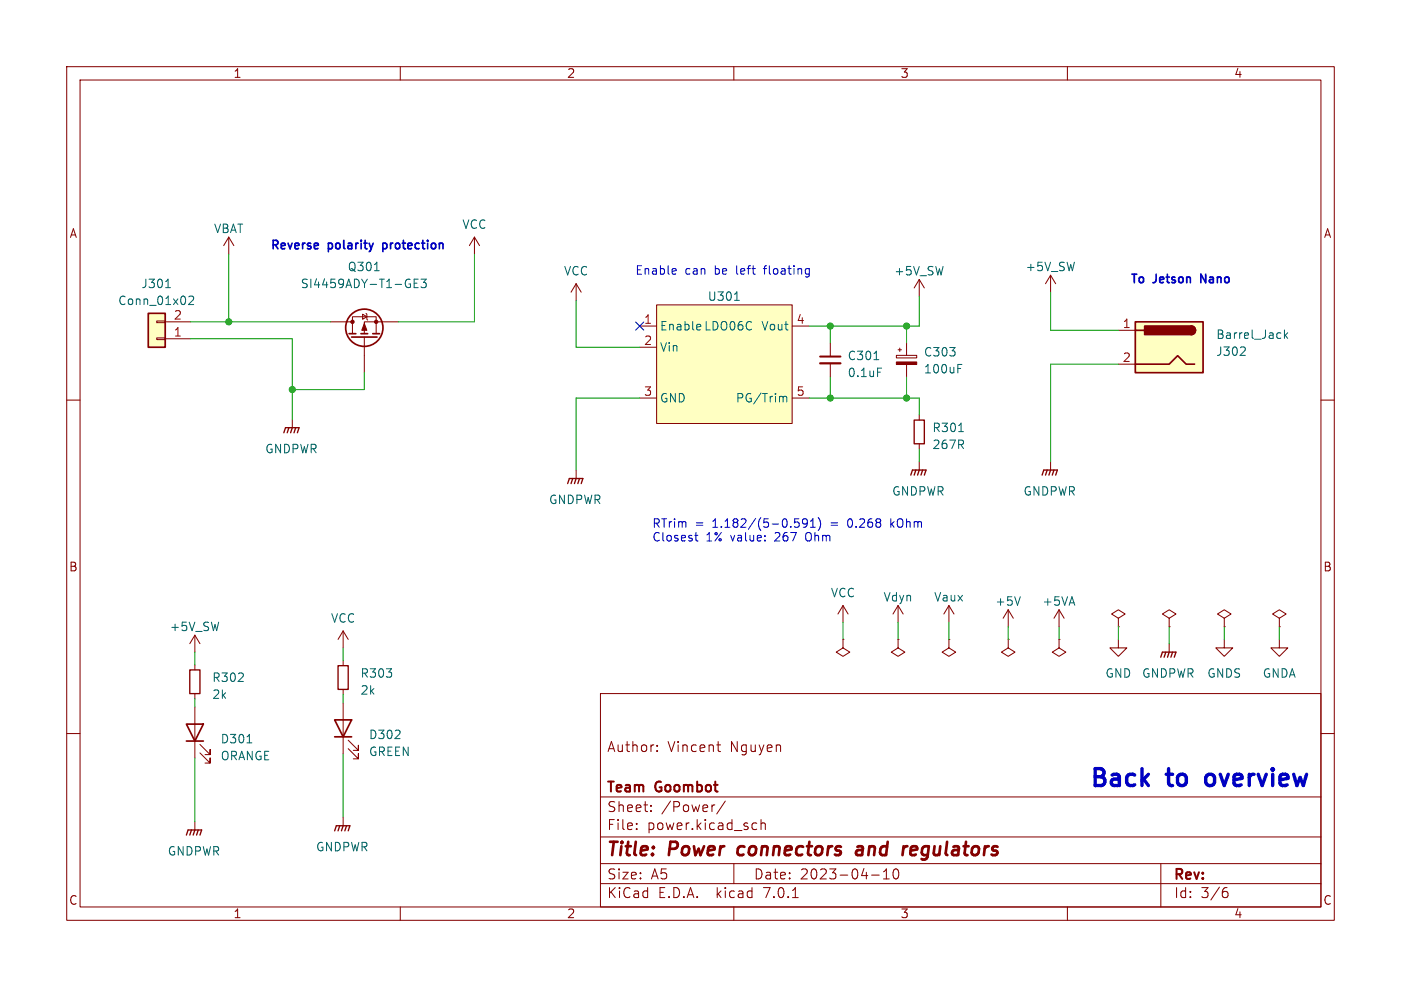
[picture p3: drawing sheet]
<svg xmlns="http://www.w3.org/2000/svg" width="210mm" height="148mm" viewBox="0 0 210 148" stroke-linecap="round" stroke-linejoin="round" font-family="sans-serif">
<g fill="none" stroke="#840000" stroke-width=".15">
<path d="M10 10h190v128h-190zM12 12h186v124h-186zM60 10v2M110 10v2M160 10v2M34.3 35.6l-.8 1.2M34.3 35.6v2.5M34.3 35.6l.8 1.2M71.1 35.6l-.7 1.2M71.1 35.6v2.5M71.1 35.6l.8 1.2M10 60h2"/>
<path d="M23.5 48.1h1.3v.3h-1.3zM23.5 50.7h1.3v.2h-1.3zM24.8 48.3h3.8M24.8 50.8h3.8M49.5 48.3h3.3M52.8 50v-2.5h3.6v2.5M54.4 47.1l.6 .4-.6 .4zM54.6 50.5v5.4M54.9 47l.1 .1v.8l.1 .1M59.7 48.3h-5.1v1.7M86.4 42.5v2.6M86.4 42.5l-.8 1.3"/>
<path d="M86.4 42.5l.7 1.3M95.9 48.9h2.5M95.9 52.1h2.5M95.9 59.7h2.5M98.4 45.7h20.3v17.8h-20.3zM118.7 48.9h2.6M118.7 59.7h2.6M124.5 51.4v2.1M124.5 54.5v2M134.4 53.3h3v.4h-3zM134.6 52.5h.5M134.9 52.2v.5"/>
<path d="M135.9 51.4v1.9M135.9 54.7v1.8M137.8 41.9v2.6M137.8 41.9l-.8 1.3M137.8 41.9l.8 1.3M157.5 41.3v2.5M157.5 41.3l-.8 1.2M157.5 41.3l.7 1.2M167.6 49.5h2.6M167.6 54.6h2.6M198 60h2M43.8 62.9v1.2"/>
<path d="M86.4 70.5v1.3M137.8 62.2v.8M137.8 66.5v.8M137.8 69.2v1.3M157.5 69.2v1.3M29.2 95.3v2.5M29.2 99.7v.8M29.2 95.3l-.8 1.2M29.2 95.3l.8 1.2M51.4 94.6l-.7 1.3M51.4 94.6v2.6M51.4 99.1v.7"/>
<path d="M51.4 94.6l.8 1.3M126.4 95.9v1.3l1 .6-1 .6-1.1-.6 1.1-.6M126.4 95.9h.1M126.4 90.8l-.8 1.3M126.4 90.8v2.5M126.4 90.8l.7 1.3M134.6 95.9v1.3l1 .6-1 .6-1-.6 1-.6M134.6 95.9h.1M134.6 90.8l-.7 1.3M134.6 90.8v2.5M134.6 90.8l.8 1.3M142.2 95.9v1.3l1.1 .6-1.1 .6-1-.6 1-.6"/>
<path d="M142.2 95.9h.1M142.2 90.8l-.7 1.3M142.2 90.8v2.5M142.2 90.8l.8 1.3M151.1 95.9v1.3l1 .6-1 .6-1-.6 1-.6M151.1 95.9h.1M151.1 91.4l-.7 1.3M151.1 91.4v2.6M151.1 91.4l.8 1.3M158.7 95.9v1.3l1.1 .6-1.1 .6-1-.6 1-.6M158.7 95.9h.1M158.7 91.4l-.7 1.3"/>
<path d="M158.7 91.4v2.6M158.7 91.4l.8 1.3M167.6 92.7l1.1-.6-1.1-.7-1 .7 1 .6v1.3M167.6 94h.1M167.6 95.9v1.3h1.3l-1.3 1.2-1.2-1.2h1.2M175.3 92.7l1-.6-1-.7-1.1 .7 1.1 .6v1.3M175.3 94h.1M175.3 96.5v1.3M183.5 92.7l1-.6-1-.7-1 .7 1 .6v1.3M183.5 94h.1M183.5 95.9v1.3h1.3l-1.3 1.2-1.3-1.2h1.3M191.8 92.7l1-.6-1-.7-1 .7 1 .6v1.3"/>
<path d="M191.8 94h.1M191.8 95.9v1.3h1.2l-1.2 1.2-1.3-1.2h1.3M10 110h2M29.2 104v.8M29.2 106v7.7M30 112.9l1.5 1.5v-.7v.7h-.8M30 111.6l1.5 1.6v-.8v.8h-.8M51.4 103.4v.7M51.4 105.4v7.6M52.2 112.3l1.5 1.5v-.8v.8h-.7M52.2 111l1.5 1.5v-.7v.7h-.7M90 104h108v32h-108z"/>
<path d="M90 119.5h108M98.5 112.6v.1M98.5 111.8v.1M107.4 111.7h.6M107.7 112.6l.3 .1M198 110h2M29.2 123.2v1.3M51.4 122.6v1.2M60 136v2M90 132.5h108M90 129.5h108M90 125.5h108"/>
<path d="M95.4 124.3v.1M95.4 123.5v.1M97.6 121.6v.1M97.6 120.8v.1M107 120.7h.1M108.7 120.1l-1.3 2M110 136v2M110 129.5v3M113 123.4l.4 .1M113.4 124.3l-.4 .1M114.1 123.5a.37 .37 0 0 1 .6 .1v.8M114.1 122.9v1.5"/>
<path d="M118.8 134.6h.9M130.6 131.2h1.2M132.4 131.8h.9M132.4 130.7l.5-.4v1.5M134 130.4l.4-.1a.94 .94 0 0 1 0 1.5h-.2a.91 .91 0 0 1-.2-1.4zM160 136v2M174 129.5v6.5M183.5 133.7h.4l.2 .3-.1 .5-.2 .1h-.3M183.9 133.1l-.4 .1"/>
</g>
<path d="M110.6 127.3v.7M129.1 126.9l-.6 .1M129.1 127.5h-.5a.4 .4 0 0 0-.3 .3 .4 .4 0 0 0 .3 .4h.4M135.8 126.9h.2" fill="none" stroke="#840000" stroke-width=".4"/>
<g fill="none" stroke="#840000" stroke-width=".25">
<path d="M22.2 47h2.6v5.1h-2.6zM52.3 50h1M52.7 50.5h3.8M54.1 50h1M55.9 50h1M170.2 48.3h10.1v7.6h-10.1zM170.2 54.6h5.1l1.2-1.3 1.3 1.3h1.3M170.2 49.5h1.2M178.6 48.9a.64 .64 0 0 1 .6 .6 .64 .64 0 0 1-.6 .7M27.9 108.6h2.6l-1.3 2.5zM27.9 111.1h2.6M50.2 108h2.5l-1.3 2.5z"/>
<path d="M50.2 110.5h2.5"/>
<circle cx="54.6" cy="49.1" r="2.79"/>
</g>
<g fill="none" stroke="#006464" stroke-width=".15">
<path d="M24.8 43.1h.8M28.3 44.5l.5-.1 .2 .1v.3l-.8 .9h.8M56.1 40.6h.7M62.1 42.5h.4M62.7 41.9h-.6v1.2h.6M63.1 41.9h.8l-.4 .4 .3 .2v.5l-.1 .1h-.4l-.2-.1M110.1 45h.7M117.2 59.4l.2 .2M117.4 59.6v.7M117.4 59.6l.2-.2 .3 .1v.8M131 53.9h.7M131.5 55.2h.7"/>
<path d="M143.6 54.7h.6M185.9 53.3h.8M186.6 52.1v.5M192.5 49.5v1.3M192.7 50.3l.3 .5M193 49.9l-.5 .5M143.7 64.7h.7M152.9 89.5l-.4 1.3M37 111.4h.7"/>
</g>
<g fill="none" stroke="#840000" stroke-width=".2">
<path d="M42.5 64.9l.3-.8h2l-.2 .8M43.3 64.1l-.2 .8M43.8 64.1l-.2 .8M44.3 64.1l-.2 .8M85.1 72.5l.2-.7h2.1l-.3 .7M85.9 71.8l-.3 .7M86.4 71.8l-.3 .7M86.9 71.8l-.3 .7M136.5 71.2l.3-.7h2l-.2 .7M137 63h1.6v3.5h-1.6zM137.3 70.5l-.3 .7M137.8 70.5l-.3 .7"/>
<path d="M138.3 70.5l-.3 .7M156.2 71.2l.3-.7h2l-.3 .7M157 70.5l-.3 .7M157.5 70.5l-.3 .7M158 70.5l-.3 .7M50.7 99.8h1.5v3.6h-1.5zM174 98.6l.2-.8h2.1l-.3 .8M174.8 97.8l-.3 .8M175.3 97.8l-.3 .8M175.8 97.8l-.3 .8M28.4 100.5h1.6v3.5h-1.6zM27.9 125.2l.3-.7h2l-.2 .7"/>
<path d="M28.7 124.5l-.3 .7M29.2 124.5l-.2 .7M29.7 124.5l-.2 .7M50.2 124.6l.2-.8h2.1l-.3 .8M50.9 123.8l-.2 .8M51.4 123.8l-.2 .8M51.9 123.8l-.2 .8"/>
</g>
<g fill="#840000" stroke="#840000" stroke-width=".15">
<path d="M54.6 48.5l.4 1h-.8z"/>
<path d="M134.4 54.3h3v.4h-3z"/>
<circle cx="56.4" cy="48.3" r=".25"/>
<circle cx="52.8" cy="48.3" r=".25"/>
</g>
<g fill="#ffffc2" stroke="#ffffc2" stroke-width=".15">
<path d="M22.2 47h2.6v5.1h-2.6z"/>
<path d="M98.4 45.7h20.3v17.8h-20.3z"/>
<path d="M170.2 48.3h10.1v7.6h-10.1z"/>
</g>
<path d="M122.9 54.5h3.1" fill="none" stroke="#840000" stroke-width=".33"/>
<path d="M122.9 53.5h3.1" fill="none" stroke="#840000" stroke-width=".3"/>
<g fill="#840000" stroke="#840000" stroke-width=".25">
<path d="M178.6 48.9a.64 .64 0 0 1 .6 .6 .64 .64 0 0 1-.6 .7z"/>
<path d="M171.6 48.9h7v1.3h-7z"/>
</g>
<path d="M101.3 40.3l.1 .3-.6 .1M121 40.3h.3M121.3 40.3v1l-.1 .2h-.3M121.3 41.1h-.3M104.3 79.9v1l.3 .2M119.1 77.8h.6M119.3 78.3h.3l.2 .2-.1 .4-.4 .2M121 78.3l-.2 .3-.4-.1-.1-.2 .1-.4 .4-.1 .2 .1a.84 .84 0 0 1-.4 1.2h-.2M121.5 79.1h.7M121.5 78.2l.4-.4v1.3M122.6 77.6a1.47 1.47 0 0 1 .1 1.9M104.1 80.3h.5" fill="none" stroke="#0000c2" stroke-width=".15"/>
<g fill="none" stroke="#009600" stroke-width=".15">
<path d="M34.3 38.1v10.2M71.1 38.1v10.2h-11.4M28.6 48.3h20.9M28.6 50.8h15.2v12.1M54.6 55.9v2.5h-10.8M86.4 45.1v7h9.5M95.9 59.7h-9.5v10.8M121.3 59.7h16.5v2.5M124.5 48.9v2.5M124.5 56.5v3.2M135.9 48.9v2.5M135.9 56.5v3.2"/>
<path d="M137.8 44.5v4.4h-16.5M157.5 43.8v5.7h10.1M167.6 54.6h-10.1v14.6M137.8 67.3v1.9M29.2 97.8v1.9M51.4 97.2v1.9M126.4 93.3v2.6M134.6 93.3v2.6M142.2 93.3v2.6M151.1 94v1.9M158.7 94v1.9M167.6 94v1.9"/>
<path d="M175.3 94v2.5M183.5 94v1.9M191.8 94v1.9M29.2 104.8v1.2M29.2 113.7v9.5M51.4 104.1v1.3M51.4 113v9.6"/>
</g>
<path d="M95.3 48.3l1.2 1.2M96.5 48.3l-1.2 1.2" fill="none" stroke="#000084" stroke-width=".15"/>
<g fill="#009600" stroke="#009600" stroke-width=".15">
<circle cx="43.8" cy="58.4" r=".46"/>
<circle cx="34.3" cy="48.3" r=".46"/>
<circle cx="124.5" cy="48.9" r=".46"/>
<circle cx="135.9" cy="59.7" r=".46"/>
<circle cx="124.5" cy="59.7" r=".46"/>
<circle cx="135.9" cy="48.9" r=".46"/>
</g>
<g font-size="3.5" fill="#0000c2">
<text x="162.8" y="118.1">Back</text>
<text x="174.6" y="118.1">to</text>
<text x="181" y="118.1">overview</text>
</g>
<g font-size="2.8" fill="#840000">
<text x="91" y="128.8">Title:</text>
<text x="100.4" y="128.8">Power</text>
<text x="111.3" y="128.8">connectors</text>
<text x="129.7" y="128.8">and</text>
<text x="137.2" y="128.8">regulators</text>
</g>
<g font-size="2.1" fill="#840000">
<text x="91" y="112.9">Author:</text>
<text x="100.1" y="112.9">Vincent</text>
<text x="109.5" y="112.9">Nguyen</text>
<text x="91" y="119.1">Team</text>
<text x="98.4" y="119.1">Goombot</text>
<text x="91" y="124.6">File:</text>
<text x="91" y="121.9">Sheet:</text>
<text x="97" y="124.6">power.kicad_sch</text>
<text x="99.2" y="121.9">/Power/</text>
<text x="91" y="134.8">KiCad</text>
<text x="91" y="132">Size:</text>
<text x="97.6" y="132">A5</text>
<text x="98.7" y="134.8">E.D.A.</text>
<text x="107.4" y="134.8">kicad</text>
<text x="113" y="132">Date:</text>
<text x="114.5" y="134.8">7.0.1</text>
<text x="119.9" y="132">2023-04-10</text>
<text x="176" y="132.2">Rev:</text>
<text x="176" y="134.8">Id:</text>
<text x="180" y="134.8">3/6</text>
</g>
<g font-size="1.8" fill="#840000">
<text x="35" y="11.8">1</text>
<text x="85" y="11.8">2</text>
<text x="135" y="11.8">3</text>
<text x="185" y="11.8">4</text>
<text x="10.4" y="35.8">A</text>
<text x="198.4" y="35.8">A</text>
<text x="10.3" y="85.8">B</text>
<text x="198.3" y="85.8">B</text>
<text x="10.3" y="135.8">C</text>
<text x="35" y="137.8">1</text>
<text x="85" y="137.8">2</text>
<text x="135" y="137.8">3</text>
<text x="185" y="137.8">4</text>
<text x="198.3" y="135.8">C</text>
</g>
<g font-size="1.8" fill="#006464">
<text x="32" y="35.1">VBAT</text>
<text x="69.2" y="34.5">VCC</text>
<text x="52.1" y="40.8">Q301</text>
<text x="84.5" y="41.5">VCC</text>
<text x="134" y="41.5">+5V_SW</text>
<text x="153.7" y="40.8">+5V_SW</text>
<text x="17.7" y="45.9">Conn_01x02</text>
<text x="21.1" y="43.4">J301</text>
<text x="45" y="43.4">SI4459ADY-T1-GE3</text>
<text x="106" y="45.3">U301</text>
<text x="98.9" y="49.7">Enable LDO06C</text>
<text x="98.9" y="52.9">Vin</text>
<text x="114" y="49.7">Vout</text>
<text x="138.4" y="53.6">C303</text>
<text x="182.3" y="53.5">J302</text>
<text x="182.3" y="51">Barrel_Jack</text>
<text x="127" y="54.2">C301</text>
<text x="127" y="56.7">0.1uF</text>
<text x="138.4" y="56.2">100uF</text>
<text x="98.9" y="60.5">GND</text>
<text x="110.2" y="60.5">PG/Trim</text>
<text x="139.7" y="65">R301</text>
<text x="39.7" y="68.1">GNDPWR</text>
<text x="139.7" y="67.5">267R</text>
<text x="82.2" y="75.8">GNDPWR</text>
<text x="133.7" y="74.5">GNDPWR</text>
<text x="153.4" y="74.5">GNDPWR</text>
<text x="124.5" y="89.7">VCC</text>
<text x="25.4" y="94.8">+5V_SW</text>
<text x="49.6" y="93.5">VCC</text>
<text x="132.4" y="90.4">Vdyn</text>
<text x="140" y="90.4">Vaux</text>
<text x="149.1" y="91">+5V</text>
<text x="156.2" y="91">+5VA</text>
<text x="54" y="101.8">R303</text>
<text x="165.6" y="101.8">GND</text>
<text x="171.1" y="101.8">GNDPWR</text>
<text x="180.9" y="101.8">GNDS</text>
<text x="189.2" y="101.8">GNDA</text>
<text x="31.8" y="102.4">R302</text>
<text x="31.8" y="105">2k</text>
<text x="54" y="104.3">2k</text>
<text x="33" y="111.6">D301</text>
<text x="55.3" y="111">D302</text>
<text x="55.3" y="113.5">GREEN</text>
<text x="33" y="114.2">ORANGE</text>
<text x="25.1" y="128.5">GNDPWR</text>
<text x="47.3" y="127.8">GNDPWR</text>
</g>
<g font-size="1.8" fill="#0000c2">
<text x="40.6" y="37.5">Reverse</text>
<text x="49.3" y="37.5">polarity</text>
<text x="57.9" y="37.5">protection</text>
<text x="95.2" y="41.3">Enable</text>
<text x="102.7" y="41.3">can</text>
<text x="107.2" y="41.3">be</text>
<text x="110.5" y="41.3">left</text>
<text x="114.8" y="41.3">floating</text>
<text x="169.5" y="42.5">To</text>
<text x="173" y="42.5">Jetson</text>
<text x="180.5" y="42.5">Nano</text>
<text x="97.8" y="79.2">RTrim</text>
<text x="97.8" y="81.3">Closest</text>
<text x="104.2" y="79.2">=</text>
<text x="105.8" y="81.3">1% value:</text>
<text x="106.9" y="79.2">1.182/(5-0.591)</text>
<text x="116.3" y="81.3">267</text>
<text x="121" y="81.3">Ohm</text>
<text x="124.7" y="79.2">=</text>
<text x="127.3" y="79.2">0.268</text>
<text x="133.9" y="79.2">kOhm</text>
</g>
<g font-size="1.8" fill="#a90000">
<text x="26" y="50.5">1</text>
<text x="26" y="48">2</text>
<text x="96.5" y="48.6">1</text>
<text x="96.5" y="51.8">2</text>
<text x="119.3" y="48.6">4</text>
<text x="168.2" y="49.3">1</text>
<text x="96.5" y="59.4">3</text>
<text x="119.3" y="59.4">5</text>
<text x="168.2" y="54.4">2</text>
</g>
</svg>
